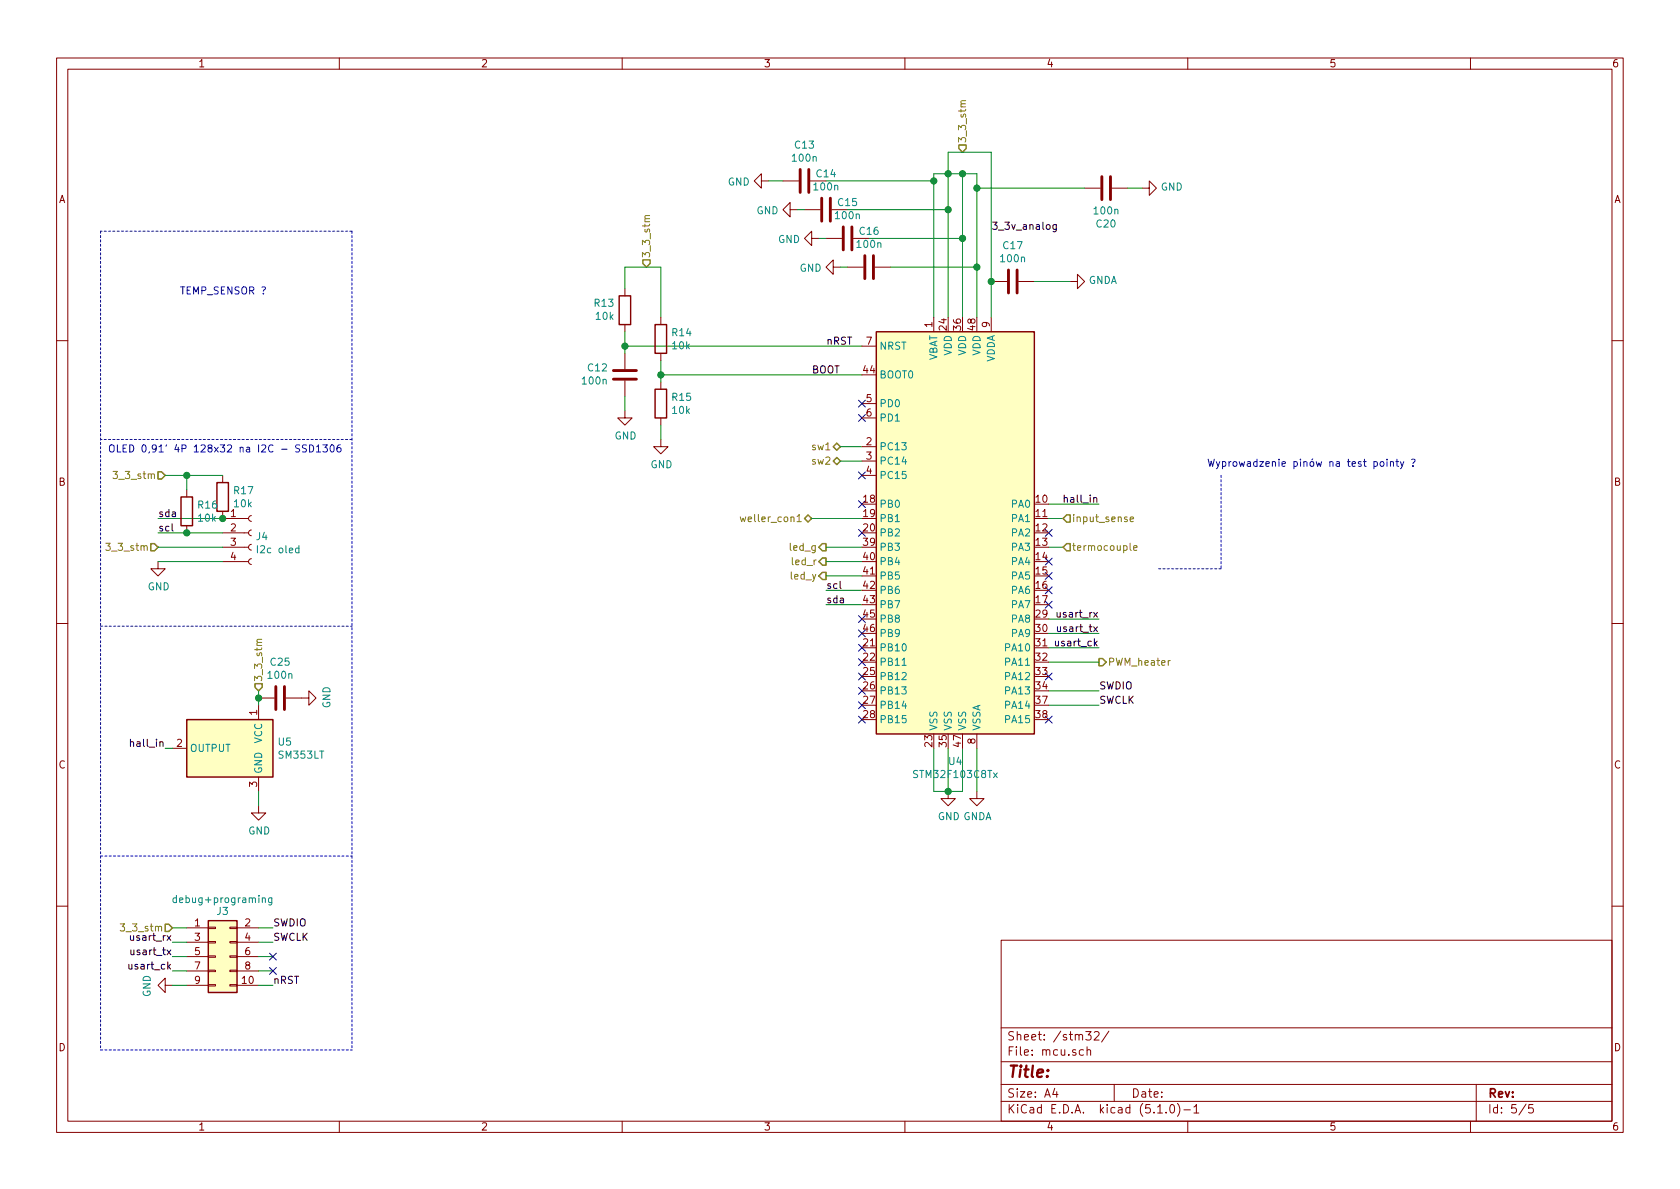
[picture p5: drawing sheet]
EESchema Schematic File Version 4
LIBS:WELLER-cache
EELAYER 29 0
EELAYER END
$Descr A4 11693 8268
encoding utf-8
Sheet 5 5
Title ""
Date ""
Rev ""
Comp ""
Comment1 ""
Comment2 ""
Comment3 ""
Comment4 ""
$EndDescr
Wire Wire Line
	6500 1200 6600 1200
Connection ~ 6600 1200
Wire Wire Line
	6600 1200 6700 1200
Text HLabel 4500 1850 1    50   Input ~ 6
3_3_stm
Text Label 6900 1600 0    50   ~ 6
3_3v_analog
$Comp
L Device:C C13
U 1 1
P 5600 1250
F 0 "C13" V 5348 1250 50  0000 C CNN
F 1 "100n" V 5439 1250 50  0000 C CNN
F 2 "Capacitor_SMD:C_0603_1608Metric_Pad1.05x0.95mm_HandSolder" H 5638 1100 50  0001 C CNN
F 3 "~" H 5600 1250 50  0001 C CNN
	1    5600 1250
	0    1    1    0   
$EndComp
$Comp
L Device:C C14
U 1 1
P 5750 1450
F 0 "C14" V 5498 1450 50  0000 C CNN
F 1 "100n" V 5589 1450 50  0000 C CNN
F 2 "Capacitor_SMD:C_0603_1608Metric_Pad1.05x0.95mm_HandSolder" H 5788 1300 50  0001 C CNN
F 3 "~" H 5750 1450 50  0001 C CNN
	1    5750 1450
	0    1    1    0   
$EndComp
$Comp
L Device:C C15
U 1 1
P 5900 1650
F 0 "C15" V 5648 1650 50  0000 C CNN
F 1 "100n" V 5739 1650 50  0000 C CNN
F 2 "Capacitor_SMD:C_0603_1608Metric_Pad1.05x0.95mm_HandSolder" H 5938 1500 50  0001 C CNN
F 3 "~" H 5900 1650 50  0001 C CNN
	1    5900 1650
	0    1    1    0   
$EndComp
$Comp
L Device:C C17
U 1 1
P 7050 1950
F 0 "C17" V 6798 1950 50  0000 C CNN
F 1 "100n" V 6889 1950 50  0000 C CNN
F 2 "Capacitor_SMD:C_0603_1608Metric_Pad1.05x0.95mm_HandSolder" H 7088 1800 50  0001 C CNN
F 3 "~" H 7050 1950 50  0001 C CNN
	1    7050 1950
	0    1    1    0   
$EndComp
$Comp
L power:GND #PWR0123
U 1 1
P 5350 1250
F 0 "#PWR0123" H 5350 1000 50  0001 C CNN
F 1 "GND" V 5355 1122 50  0000 R CNN
F 2 "" H 5350 1250 50  0001 C CNN
F 3 "" H 5350 1250 50  0001 C CNN
	1    5350 1250
	0    1    1    0   
$EndComp
$Comp
L power:GND #PWR0124
U 1 1
P 5550 1450
F 0 "#PWR0124" H 5550 1200 50  0001 C CNN
F 1 "GND" V 5555 1322 50  0000 R CNN
F 2 "" H 5550 1450 50  0001 C CNN
F 3 "" H 5550 1450 50  0001 C CNN
	1    5550 1450
	0    1    1    0   
$EndComp
$Comp
L power:GND #PWR0125
U 1 1
P 5700 1650
F 0 "#PWR0125" H 5700 1400 50  0001 C CNN
F 1 "GND" V 5705 1522 50  0000 R CNN
F 2 "" H 5700 1650 50  0001 C CNN
F 3 "" H 5700 1650 50  0001 C CNN
	1    5700 1650
	0    1    1    0   
$EndComp
$Comp
L power:GNDA #PWR0126
U 1 1
P 7450 1950
F 0 "#PWR0126" H 7450 1700 50  0001 C CNN
F 1 "GNDA" V 7455 1822 50  0000 R CNN
F 2 "" H 7450 1950 50  0001 C CNN
F 3 "" H 7450 1950 50  0001 C CNN
	1    7450 1950
	0    -1   -1   0   
$EndComp
Wire Wire Line
	7450 1950 7200 1950
Wire Wire Line
	5350 1250 5450 1250
Wire Wire Line
	5550 1450 5600 1450
Wire Wire Line
	5700 1650 5750 1650
$Comp
L power:GNDA #PWR0127
U 1 1
P 6800 5500
F 0 "#PWR0127" H 6800 5250 50  0001 C CNN
F 1 "GNDA" H 6805 5327 50  0000 C CNN
F 2 "" H 6800 5500 50  0001 C CNN
F 3 "" H 6800 5500 50  0001 C CNN
	1    6800 5500
	1    0    0    -1  
$EndComp
$Comp
L power:GND #PWR0128
U 1 1
P 6600 5500
F 0 "#PWR0128" H 6600 5250 50  0001 C CNN
F 1 "GND" H 6605 5327 50  0000 C CNN
F 2 "" H 6600 5500 50  0001 C CNN
F 3 "" H 6600 5500 50  0001 C CNN
	1    6600 5500
	1    0    0    -1  
$EndComp
Wire Wire Line
	6600 5500 6700 5500
Wire Wire Line
	6700 5500 6700 5200
Wire Wire Line
	6600 5200 6600 5500
Connection ~ 6600 5500
Wire Wire Line
	6800 5500 6800 5200
$Comp
L Device:R R15
U 1 1
P 4600 2800
F 0 "R15" H 4670 2846 50  0000 L CNN
F 1 "10k" H 4670 2755 50  0000 L CNN
F 2 "Resistor_SMD:R_0603_1608Metric" V 4530 2800 50  0001 C CNN
F 3 "~" H 4600 2800 50  0001 C CNN
	1    4600 2800
	1    0    0    -1  
$EndComp
$Comp
L Device:R R13
U 1 1
P 4350 2150
F 0 "R13" H 4280 2104 50  0000 R CNN
F 1 "10k" H 4280 2195 50  0000 R CNN
F 2 "Resistor_SMD:R_0603_1608Metric" V 4280 2150 50  0001 C CNN
F 3 "~" H 4350 2150 50  0001 C CNN
	1    4350 2150
	1    0    0    1   
$EndComp
$Comp
L Device:C C12
U 1 1
P 4350 2600
F 0 "C12" H 4235 2554 50  0000 R CNN
F 1 "100n" H 4235 2645 50  0000 R CNN
F 2 "Capacitor_SMD:C_0603_1608Metric_Pad1.05x0.95mm_HandSolder" H 4388 2450 50  0001 C CNN
F 3 "~" H 4350 2600 50  0001 C CNN
	1    4350 2600
	1    0    0    1   
$EndComp
Wire Wire Line
	4350 2400 4350 2450
Wire Wire Line
	4350 2400 4350 2300
Connection ~ 4350 2400
$Comp
L power:GND #PWR0129
U 1 1
P 4350 2850
F 0 "#PWR0129" H 4350 2600 50  0001 C CNN
F 1 "GND" H 4355 2677 50  0000 C CNN
F 2 "" H 4350 2850 50  0001 C CNN
F 3 "" H 4350 2850 50  0001 C CNN
	1    4350 2850
	1    0    0    -1  
$EndComp
Wire Wire Line
	4350 2850 4350 2750
Wire Wire Line
	4600 2500 4600 2600
Connection ~ 4600 2600
Wire Wire Line
	4600 2600 4600 2650
$Comp
L power:GND #PWR0130
U 1 1
P 4600 3050
F 0 "#PWR0130" H 4600 2800 50  0001 C CNN
F 1 "GND" H 4605 2877 50  0000 C CNN
F 2 "" H 4600 3050 50  0001 C CNN
F 3 "" H 4600 3050 50  0001 C CNN
	1    4600 3050
	1    0    0    -1  
$EndComp
Wire Wire Line
	4600 3050 4600 2950
Text HLabel 6700 1050 1    50   Input ~ 6
3_3_stm
Wire Wire Line
	4600 1850 4350 1850
Wire Wire Line
	4350 1850 4350 2000
Text HLabel 5850 3100 0    50   BiDi ~ 6
sw1
Text HLabel 5850 3200 0    50   BiDi ~ 6
sw2
Text HLabel 5750 3800 0    50   Output ~ 6
led_g
Text HLabel 5750 3900 0    50   Output ~ 6
led_r
Text HLabel 5750 4000 0    50   Output ~ 6
led_y
Text HLabel 5650 3600 0    50   BiDi ~ 6
weller_con1
Text HLabel 7650 4600 2    50   Output ~ 6
PWM_heater
Wire Wire Line
	6600 1050 6900 1050
Wire Wire Line
	6800 1200 6700 1200
Connection ~ 6700 1200
Wire Wire Line
	6500 1200 6500 1250
$Comp
L Device:C C16
U 1 1
P 6050 1850
F 0 "C16" V 5798 1850 50  0000 C CNN
F 1 "100n" V 5889 1850 50  0000 C CNN
F 2 "Capacitor_SMD:C_0603_1608Metric_Pad1.05x0.95mm_HandSolder" H 6088 1700 50  0001 C CNN
F 3 "~" H 6050 1850 50  0001 C CNN
	1    6050 1850
	0    1    1    0   
$EndComp
Connection ~ 6800 1850
Wire Wire Line
	6800 1850 6800 1300
$Comp
L power:GND #PWR0131
U 1 1
P 5850 1850
F 0 "#PWR0131" H 5850 1600 50  0001 C CNN
F 1 "GND" V 5855 1722 50  0000 R CNN
F 2 "" H 5850 1850 50  0001 C CNN
F 3 "" H 5850 1850 50  0001 C CNN
	1    5850 1850
	0    1    1    0   
$EndComp
Wire Wire Line
	5850 1850 5900 1850
Wire Wire Line
	6600 1200 6600 1050
Wire Wire Line
	7650 4600 7300 4600
Wire Wire Line
	7300 4800 7650 4800
Wire Wire Line
	7300 4900 7650 4900
Text Label 7650 4800 0    50   ~ 6
SWDIO
Text Label 7650 4900 0    50   ~ 6
SWCLK
Text Label 5750 2400 0    50   ~ 6
nRST
Wire Wire Line
	6000 3200 5850 3200
Wire Wire Line
	5850 3100 6000 3100
Wire Wire Line
	6000 3800 5750 3800
Wire Wire Line
	5750 3900 6000 3900
Wire Wire Line
	5750 4000 6000 4000
Wire Wire Line
	4350 2400 6000 2400
Wire Wire Line
	6000 3600 5650 3600
Wire Wire Line
	4600 2600 6000 2600
Wire Wire Line
	6700 1200 6700 1650
Wire Wire Line
	6600 1200 6600 1450
Wire Wire Line
	6200 1850 6800 1850
Wire Wire Line
	6050 1650 6700 1650
Connection ~ 6700 1650
Wire Wire Line
	5900 1450 6600 1450
Connection ~ 6600 1450
Wire Wire Line
	5750 1250 6500 1250
Connection ~ 6500 1250
Wire Wire Line
	6500 1250 6500 2200
Wire Wire Line
	6600 1450 6600 2200
Wire Wire Line
	6800 1850 6800 2200
Wire Wire Line
	6500 5200 6500 5500
Wire Wire Line
	6500 5500 6600 5500
Text Label 1900 6850 0    50   ~ 6
nRST
Text Label 1900 6450 0    50   ~ 6
SWDIO
Text Label 1900 6550 0    50   ~ 6
SWCLK
Connection ~ 6900 1950
$Comp
L power:GND #PWR0134
U 1 1
P 1200 6850
F 0 "#PWR0134" H 1200 6600 50  0001 C CNN
F 1 "GND" H 1205 6677 50  0000 C CNN
F 2 "" H 1200 6850 50  0001 C CNN
F 3 "" H 1200 6850 50  0001 C CNN
	1    1200 6850
	0    1    1    0   
$EndComp
Wire Wire Line
	6700 1650 6700 2200
Text Label 5650 2600 0    50   ~ 6
BOOT
$Comp
L Connector:Conn_01x04_Female J4
U 1 1
P 1750 3700
F 0 "J4" H 1778 3676 50  0000 L CNN
F 1 "I2c oled " H 1778 3585 50  0000 L CNN
F 2 "Connector_PinHeader_2.54mm:PinHeader_1x04_P2.54mm_Vertical" H 1750 3700 50  0001 C CNN
F 3 "~" H 1750 3700 50  0001 C CNN
	1    1750 3700
	1    0    0    -1  
$EndComp
$Comp
L power:GND #PWR0139
U 1 1
P 1100 3900
F 0 "#PWR0139" H 1100 3650 50  0001 C CNN
F 1 "GND" H 1105 3727 50  0000 C CNN
F 2 "" H 1100 3900 50  0001 C CNN
F 3 "" H 1100 3900 50  0001 C CNN
	1    1100 3900
	1    0    0    -1  
$EndComp
Wire Wire Line
	1550 3900 1100 3900
Text HLabel 1100 3800 0    50   Input ~ 6
3_3_stm
Wire Wire Line
	1100 3800 1550 3800
Wire Wire Line
	1550 3700 1300 3700
Wire Wire Line
	1550 3600 1100 3600
Text Label 1100 3600 0    50   ~ 6
sda
Text Label 1100 3700 0    50   ~ 6
scl
Text Label 5750 4200 0    50   ~ 6
sda
Wire Wire Line
	5750 4200 6000 4200
Text Label 5750 4100 0    50   ~ 6
scl
Wire Wire Line
	5750 4100 6000 4100
NoConn ~ 7300 4000
NoConn ~ 7300 4100
NoConn ~ 7300 4200
NoConn ~ 7300 4700
NoConn ~ 6000 3300
NoConn ~ 6000 2900
NoConn ~ 6000 4300
NoConn ~ 6000 4400
NoConn ~ 6000 4500
NoConn ~ 6000 4600
NoConn ~ 6000 4700
NoConn ~ 6000 4800
NoConn ~ 6000 4900
NoConn ~ 6000 5000
NoConn ~ 6000 3700
NoConn ~ 6000 3500
Wire Wire Line
	6900 1050 6900 1950
$Comp
L Device:C C20
U 1 1
P 7700 1300
F 0 "C20" V 7448 1300 50  0000 C CNN
F 1 "100n" V 7539 1300 50  0000 C CNN
F 2 "Capacitor_SMD:C_0603_1608Metric_Pad1.05x0.95mm_HandSolder" H 7738 1150 50  0001 C CNN
F 3 "~" H 7700 1300 50  0001 C CNN
	1    7700 1300
	0    -1   -1   0   
$EndComp
$Comp
L power:GND #PWR01
U 1 1
P 7950 1300
F 0 "#PWR01" H 7950 1050 50  0001 C CNN
F 1 "GND" V 7955 1172 50  0000 R CNN
F 2 "" H 7950 1300 50  0001 C CNN
F 3 "" H 7950 1300 50  0001 C CNN
	1    7950 1300
	0    -1   -1   0   
$EndComp
Wire Wire Line
	7950 1300 7850 1300
Wire Wire Line
	7550 1300 6800 1300
Connection ~ 6800 1300
Wire Wire Line
	6800 1300 6800 1200
$Comp
L Device:R R17
U 1 1
P 1550 3450
F 0 "R17" H 1620 3496 50  0000 L CNN
F 1 "10k" H 1620 3405 50  0000 L CNN
F 2 "Resistor_SMD:R_0603_1608Metric" V 1480 3450 50  0001 C CNN
F 3 "~" H 1550 3450 50  0001 C CNN
	1    1550 3450
	1    0    0    -1  
$EndComp
Connection ~ 1550 3600
$Comp
L Device:R R16
U 1 1
P 1300 3550
F 0 "R16" H 1370 3596 50  0000 L CNN
F 1 "10k" H 1370 3505 50  0000 L CNN
F 2 "Resistor_SMD:R_0603_1608Metric" V 1230 3550 50  0001 C CNN
F 3 "~" H 1300 3550 50  0001 C CNN
	1    1300 3550
	1    0    0    -1  
$EndComp
Connection ~ 1300 3700
Wire Wire Line
	1300 3700 1100 3700
Text HLabel 1150 3300 0    50   Input ~ 6
3_3_stm
Wire Wire Line
	1150 3300 1300 3300
Wire Wire Line
	1300 3300 1300 3400
Wire Wire Line
	1300 3300 1550 3300
Connection ~ 1300 3300
$Comp
L Connector_Generic:Conn_02x05_Odd_Even J3
U 1 1
P 1500 6650
F 0 "J3" H 1550 6967 50  0000 C CNN
F 1 "debug+programing" H 1550 7050 50  0000 C CNN
F 2 "Connector_PinHeader_1.27mm:PinHeader_2x05_P1.27mm_Vertical_SMD" H 1500 6650 50  0001 C CNN
F 3 "~" H 1500 6650 50  0001 C CNN
	1    1500 6650
	1    0    0    -1  
$EndComp
Wire Wire Line
	1300 6450 1200 6450
Wire Wire Line
	1200 6850 1300 6850
Wire Wire Line
	1300 6650 1200 6650
Wire Wire Line
	1200 6550 1300 6550
Wire Wire Line
	1800 6450 1900 6450
Wire Wire Line
	1900 6550 1800 6550
Wire Wire Line
	1800 6650 1900 6650
Wire Wire Line
	1900 6850 1800 6850
Wire Wire Line
	7400 3800 7300 3800
Text HLabel 7400 3800 2    50   Input ~ 6
termocouple
NoConn ~ 7300 3700
NoConn ~ 7300 5000
$Comp
L Sensor_Magnetic:SM353LT U5
U 1 1
P 1600 5200
F 0 "U5" H 1270 5246 50  0000 R CNN
F 1 "SM353LT" H 1270 5155 50  0000 R CNN
F 2 "Package_TO_SOT_SMD:SOT-23" H 1550 5200 50  0001 C CNN
F 3 "https://sensing.honeywell.com/honeywell-sensing-nanopower-series-product-sheet-50095501-a-en.pdf" H 1550 5200 50  0001 C CNN
	1    1600 5200
	-1   0    0    -1  
$EndComp
Text Label 7650 3500 2    50   ~ 6
hall_in
Wire Wire Line
	7300 3500 7650 3500
Text Label 1150 5200 2    50   ~ 6
hall_in
$Comp
L power:GND #PWR03
U 1 1
P 1800 5600
F 0 "#PWR03" H 1800 5350 50  0001 C CNN
F 1 "GND" H 1805 5427 50  0000 C CNN
F 2 "" H 1800 5600 50  0001 C CNN
F 3 "" H 1800 5600 50  0001 C CNN
	1    1800 5600
	1    0    0    -1  
$EndComp
Wire Wire Line
	1800 5600 1800 5500
Wire Wire Line
	1800 4900 1800 4850
Text HLabel 1800 4800 1    50   Input ~ 6
3_3_stm
Wire Wire Line
	1150 5200 1200 5200
Text HLabel 1200 6450 0    50   Input ~ 6
3_3_stm
$Comp
L MCU_ST_STM32F1:STM32F103C8Tx U4
U 1 1
P 6700 3700
F 0 "U4" H 6650 2111 50  0000 C CNN
F 1 "STM32F103C8Tx" H 6650 2020 50  0000 C CNN
F 2 "Package_QFP:LQFP-48_7x7mm_P0.5mm" H 6100 2300 50  0001 R CNN
F 3 "http://www.st.com/st-web-ui/static/active/en/resource/technical/document/datasheet/CD00161566.pdf" H 6700 3700 50  0001 C CNN
	1    6700 3700
	1    0    0    -1  
$EndComp
Wire Wire Line
	7300 4300 7650 4300
Text Label 7650 4300 2    50   ~ 6
usart_rx
Text Label 7650 4400 2    50   ~ 6
usart_tx
Text Label 7650 4500 2    50   ~ 6
usart_ck
Wire Wire Line
	7300 4500 7650 4500
Wire Wire Line
	7300 4400 7650 4400
Text Label 1200 6550 2    50   ~ 6
usart_rx
Text Label 1200 6650 2    50   ~ 6
usart_tx
Text Label 1200 6750 2    50   ~ 6
usart_ck
Wire Wire Line
	1200 6750 1300 6750
Wire Wire Line
	1800 6750 1900 6750
NoConn ~ 1900 6750
NoConn ~ 1900 6650
Wire Notes Line
	700  7300 2450 7300
Wire Notes Line
	700  5950 2450 5950
Wire Notes Line
	700  4350 2450 4350
Wire Notes Line
	2450 3050 700  3050
Wire Notes Line
	2450 1600 700  1600
Wire Notes Line
	700  1600 700  7300
Wire Notes Line
	2450 1600 2450 7300
NoConn ~ 6000 2800
Wire Wire Line
	6900 1950 6900 2200
$Comp
L Device:C C25
U 1 1
P 1950 4850
F 0 "C25" V 1698 4850 50  0000 C CNN
F 1 "100n" V 1789 4850 50  0000 C CNN
F 2 "Capacitor_SMD:C_0603_1608Metric_Pad1.05x0.95mm_HandSolder" H 1988 4700 50  0001 C CNN
F 3 "~" H 1950 4850 50  0001 C CNN
	1    1950 4850
	0    1    1    0   
$EndComp
Connection ~ 1800 4850
Wire Wire Line
	1800 4850 1800 4800
$Comp
L power:GND #PWR0142
U 1 1
P 2100 4850
F 0 "#PWR0142" H 2100 4600 50  0001 C CNN
F 1 "GND" H 2105 4677 50  0000 C CNN
F 2 "" H 2100 4850 50  0001 C CNN
F 3 "" H 2100 4850 50  0001 C CNN
	1    2100 4850
	0    -1   -1   0   
$EndComp
Wire Wire Line
	7400 3600 7300 3600
Text HLabel 7400 3600 2    50   Input ~ 6
input_sense
NoConn ~ 7300 3900
Wire Wire Line
	4600 1850 4600 2200
$Comp
L Device:R R14
U 1 1
P 4600 2350
F 0 "R14" H 4670 2396 50  0000 L CNN
F 1 "10k" H 4670 2305 50  0000 L CNN
F 2 "Resistor_SMD:R_0603_1608Metric" V 4530 2350 50  0001 C CNN
F 3 "~" H 4600 2350 50  0001 C CNN
	1    4600 2350
	1    0    0    -1  
$EndComp
Text Notes 750  3150 0    50   ~ 6
OLED 0,91' 4P 128x32 na I2C - SSD1306
Text Notes 1250 2050 0    50   ~ 6
TEMP_SENSOR ?
Text Notes 8400 3250 0    50   ~ 6
Wyprowadzenie pinów na test pointy ?
Wire Notes Line
	8500 3300 8500 3950
Wire Notes Line
	8500 3950 8050 3950
$EndSCHEMATC
